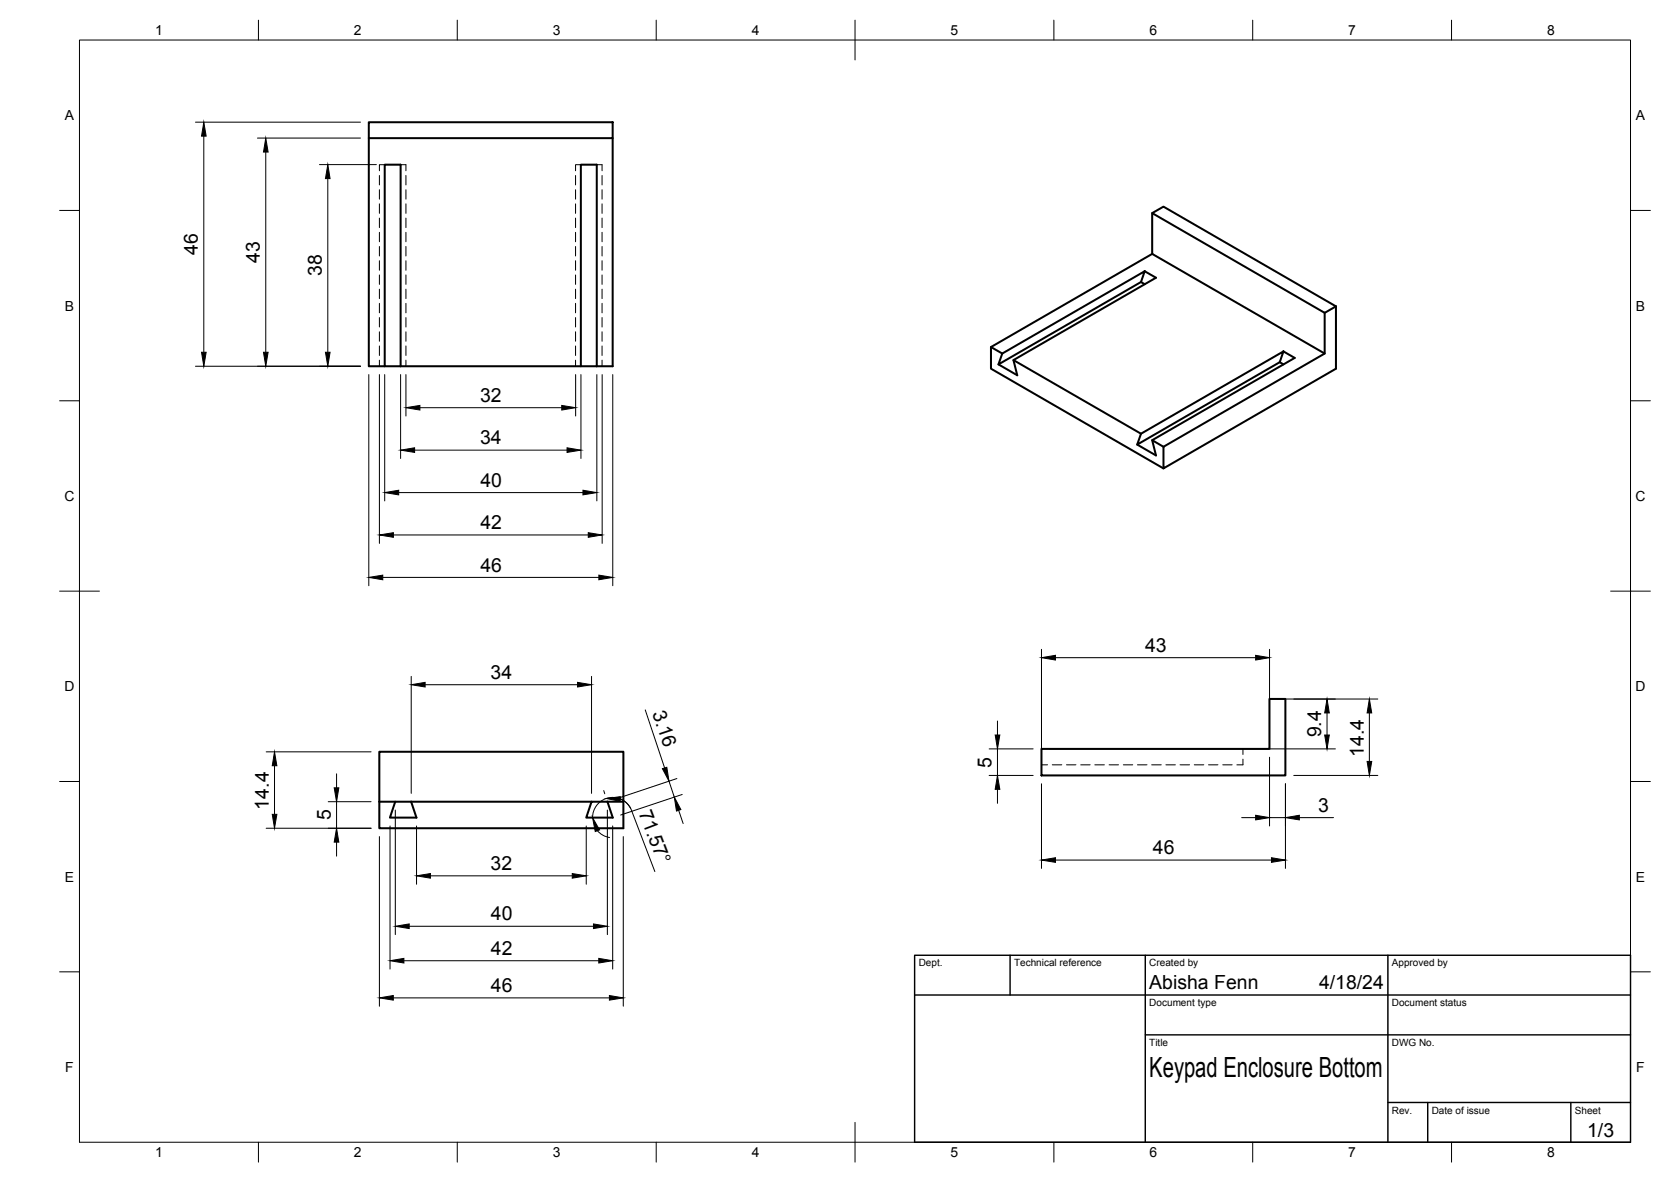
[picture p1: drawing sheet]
<svg xmlns="http://www.w3.org/2000/svg" width="420mm" height="297mm" viewBox="0 0 420 297" stroke-linecap="round" stroke-linejoin="round" font-family="sans-serif">
<!-- layer: Visible -->
<g fill="none" stroke="#000" stroke-width=".51">
<path d="M92.7 30.7h61.4v4h-61.4zM92.7 34.7v57.3h4M154.1 34.7v57.3h-4M96.7 41.4h4v50.6h-4zM146 41.4h4.1v50.6h-4.1zM289.7 53.6v10.2l43.4 25M286.9 70.9l.9 .5M287.8 68.2l2.9 1.6-35.9 20.7 1 3.8-4.7-2.7M289.7 63.8l-40.5 23.4 2.8 1.6M335.9 77l-43.4-25.1-2.8 1.7 43.4 25 2.8-1.6v15.7l-43.4 25v-5.4l40.6-23.5v-10.2M100.7 92h45.3M249.2 87.2v5.5l43.3 25"/>
<path d="M252 88.8l35.8-20.6-.9 2.7-35.8 20.7zM254.8 90.5l32.1 18.5M321.8 91l.9 .6M322.7 88.3l2.8 1.6-35.8 20.7 1 3.9-4.8-2.8M286.9 109l35.8-20.7-.9 2.7-35.9 20.7zM289.7 110.6l2.8 1.7M95.4 188.9h61.3v19.2h-61.3zM261.9 188.2h57.3v-12.6h4v19.3h-61.3zM95.4 201.5h4M99.4 201.5h4l1.3 4h-6.7zM103.4 201.5h45.3M148.7 201.5h4l1.4 4h-6.7z"/>
<path d="M152.7 201.5h4"/>
</g>
<!-- layer: Hidden -->
<g fill="none" stroke="#000" stroke-width=".25">
<path d="M95.4 44.1v2.4M95.4 47.7v2.3M95.4 51.2v2.4M95.4 54.8v2.4M95.4 58.4v2.4M96.7 41.4h-1.3v1.5M100.7 41.4h1.4v1.5M102.1 44.1v2.4M102.1 47.7v2.3M102.1 51.2v2.4M102.1 54.8v2.4M102.1 58.4v2.4"/>
<path d="M144.7 44.1v2.4M144.7 47.7v2.3M144.7 51.2v2.4M144.7 54.8v2.4M144.7 58.4v2.4M146 41.4h-1.3v1.5M150.1 41.4h1.3v1.5M151.4 44.1v2.4M151.4 47.7v2.3M151.4 51.2v2.4M151.4 54.8v2.4M151.4 58.4v2.4"/>
<path d="M95.4 61.9v2.4M95.4 65.5v2.4M95.4 69.1v2.4M95.4 72.7v2.3M95.4 76.2v2.4M95.4 79.8v2.4M102.1 61.9v2.4M102.1 65.5v2.4M102.1 69.1v2.4M102.1 72.7v2.3M102.1 76.2v2.4M102.1 79.8v2.4"/>
<path d="M144.7 61.9v2.4M144.7 65.5v2.4M144.7 69.1v2.4M144.7 72.7v2.3M144.7 76.2v2.4M144.7 79.8v2.4M151.4 61.9v2.4M151.4 65.5v2.4M151.4 69.1v2.4M151.4 72.7v2.3M151.4 76.2v2.4M151.4 79.8v2.4"/>
<path d="M95.4 83.4v2.4M95.4 86.9v2.4M95.4 90.5v1.5M102.1 83.4v2.4M102.1 86.9v2.4M102.1 90.5v1.5M144.7 83.4v2.4M144.7 86.9v2.4M144.7 90.5v1.5M151.4 83.4v2.4M151.4 86.9v2.4M151.4 90.5v1.5"/>
<path d="M261.9 192.2h1.5M264.6 192.2h2.4M268.2 192.2h2.3M271.7 192.2h2.4M275.3 192.2h2.4M278.9 192.2h2.3M282.4 192.2h2.4M286 192.2h2.4M289.6 192.2h2.4M293.2 192.2h2.3M296.7 192.2h2.4M300.3 192.2h2.4"/>
<path d="M303.9 192.2h2.3M307.4 192.2h2.4M312.5 188.2v1.4M312.5 190.8v1.4h-1.5"/>
</g>
<!-- layer: BORDER -->
<g fill="none" stroke="#000" stroke-width=".25">
<path d="M20 10.1h390v276.9h-390zM65 5.1v5M115 5.1v5M165 5.1v5M215 5.1v10M265 5.1v5M315 5.1v5M365 5.1v5M15 52.9h5M410 52.9h5M15 100.7h5M410 100.7h5"/>
<path d="M15 148.6h10M405 148.6h10M15 196.4h5M410 196.4h5M15 244.2h5M410 244.2h5M65 287v5M115 287v5M165 287v5M215 282.1v9.9M265 287v5M315 287v5"/>
<path d="M365 287v5"/>
</g>
<!-- layer: TITLEBLOCK -->
<path d="M230 240.1h180v46.9h-180zM230 250h180M254 240.1v9.9M288 240.1v46.9M349 240.1v46.9M288 260.1h122M349 277.1h61M359 277.1v9.9M395 277.1v9.9" fill="none" stroke="#000" stroke-width=".36"/>
<!-- layer: FD_Dimensions -->
<g fill="none" stroke="#000" stroke-width=".25">
<path d="M49.1 30.7h41.5M51.2 34.2v54.3M64.7 34.7h25.9M66.8 38.2v50.3M80.3 41.4h14.3M82.4 44.9v43.6M49.1 92h41.5M92.7 94.1v53.1M95.4 94.1v42.5M96.7 94.1v31.8M100.7 94.1v21.1M102.1 94.1v10.4"/>
<path d="M144.7 94.1v10.4M146.1 94.1v21.1M150.1 94.1v31.8M151.4 94.1v42.5M154.1 94.1v53.1M104.2 113.1h38.4M105.6 102.5h35.6M98.9 134.4h49M100.2 123.8h46.4M96.2 145.1h54.4M103.4 170v29.4M106.9 172.1h38.3"/>
<path d="M148.7 170v29.4M162.2 178.4l4.9 14.6M261.9 163.2v29.6M265.4 165.3h50.3M319.2 163.2v22.9M321.3 175.7h25.1M333.7 179.2v5.5M344.3 179.2v12.2M66.9 188.9h26.4M69 192.4v12.2M84.6 194.5v3.5M151.8 198.7l.3 .8"/>
<path d="M168.2 196.3l1.3 4M170.2 195.7l-15.5 5.1M171.5 199.7l-15.4 5.1M248.7 194.9h11.1M248.7 188.2h11.1M250.8 181.2v3.5M250.8 188.2v6.7M250.8 198.4v3.5M261.9 197v21.2M264 188.2h71.8M319.2 190.3v17.3M323.2 197v21.2"/>
<path d="M325.3 194.9h21.1M66.9 208.1h26.4M82.5 201.5h10.8M84.6 201.5v6.6M84.6 211.6v3.5M95.4 210.2v42.7M98.1 207.6v35.9M99.4 203.6v31.3M104.7 207.6v14.6M147.4 207.6v14.6M149 205.5a5.1 5.1 0 0 1 4.1-5 5.1 5.1 0 0 1 5.7 3.2l5.9 15.3M150.2 208.8l1.4 1.1 1.7 .6"/>
<path d="M152.7 203.6v31.3M154.1 207.6v35.9M156 200.8l1.5 .9 1.1 1.4M156.7 210.2v42.7M170.6 203.6l1.2 3.4M265.4 216.1h54.3M312.2 205.5h3.5M319.2 205.5h4M326.7 205.5h8.6M102.9 232.8h46.3M108.2 220.1h35.7M98.9 250.8h54.3"/>
<path d="M101.6 241.4h49"/>
</g>
<g fill="#000" stroke="#000" stroke-width=".25">
<path d="M51.2 30.7l.6 3.5h-1.1zM66.8 34.7l.6 3.5h-1.1zM82.4 41.4l.6 3.5h-1.2zM50.7 88.5h1.1l-.6 3.5zM66.3 88.5h1.1l-.6 3.5zM81.8 88.5h1.2l-.6 3.5zM100.7 113.1l3.5-.6v1.2zM102.1 102.5l3.5-.6v1.1zM141.2 101.9l3.5 .6-3.5 .5zM142.6 112.5l3.5 .6-3.5 .6zM95.4 134.4l3.5-.5v1.1zM96.7 123.8l3.5-.6v1.2z"/>
<path d="M146.6 123.2l3.5 .6-3.5 .6zM147.9 133.9l3.5 .5-3.5 .6zM92.7 145.1l3.5-.6v1.2zM150.6 144.5l3.5 .6-3.5 .6zM103.4 172.1l3.5-.6v1.1zM145.2 171.5l3.5 .6-3.5 .5zM261.9 165.3l3.5-.6v1.2zM315.7 164.7l3.5 .6-3.5 .6zM333.7 175.7l.5 3.5h-1.1zM344.3 175.7l.6 3.5h-1.2zM69 188.9l.6 3.5h-1.1zM84 198h1.2l-.6 3.5z"/>
<path d="M166.6 193.2l1.1-.4 .5 3.5zM250.8 194.9l.6 3.5h-1.2zM250.2 184.7h1.2l-.6 3.5zM333.1 184.7h1.1l-.5 3.5zM343.7 191.4h1.2l-.6 3.5zM68.5 204.6h1.1l-.6 3.5zM84.6 208.1l.6 3.5h-1.2zM104.7 220.1l3.5-.6v1.2zM143.9 219.5l3.5 .6-3.5 .6zM149 205.5l1.7 3.1-1 .4zM152.5 200.7l3.5-.5-.1 1.2zM169.5 200.3l1.7 3.1-1.1 .4z"/>
<path d="M261.9 216.1l3.5-.6v1.2zM315.7 204.9l3.5 .6-3.5 .5zM319.7 215.5l3.5 .6-3.5 .6zM323.2 205.5l3.5-.6v1.1zM99.4 232.8l3.5-.6v1.1zM149.2 232.2l3.5 .6-3.5 .5zM95.4 250.8l3.5-.6v1.1zM98.1 241.4l3.5-.6v1.2zM150.6 240.8l3.5 .6-3.5 .6zM153.2 250.2l3.5 .6-3.5 .5z"/>
</g>
<text font-size="7" x="289" y="270.6">Keypad Enclosure Bottom</text>
<g font-size="4.9">
<text x="49.8" y="64" transform="rotate(-90 49.8 64)">46</text>
<text x="65.4" y="66" transform="rotate(-90 65.4 66)">43</text>
<text x="81" y="69.4" transform="rotate(-90 81 69.4)">38</text>
<text x="120.7" y="101">32</text>
<text x="120.7" y="111.7">34</text>
<text x="120.8" y="122.3">40</text>
<text x="120.8" y="133">42</text>
<text x="120.8" y="143.6">46</text>
<text x="287.9" y="163.8">43</text>
<text x="123.4" y="170.6">34</text>
<text x="164" y="179.1" transform="rotate(72 164 179.1)">3.16</text>
<text x="332.2" y="185.3" transform="rotate(-90 332.2 185.3)">9.4</text>
<text x="342.9" y="190.2" transform="rotate(-90 342.9 190.2)">14.4</text>
<text x="249.3" y="192.9" transform="rotate(-90 249.3 192.9)">5</text>
<text x="67.6" y="203.4" transform="rotate(-90 67.6 203.4)">14.4</text>
<text x="83.2" y="206.2" transform="rotate(-90 83.2 206.2)">5</text>
<text x="160.6" y="204.2" transform="rotate(69 160.6 204.2)">71.57°</text>
<text x="331.4" y="204">3</text>
<text x="289.9" y="214.7">46</text>
<text x="123.4" y="218.6">32</text>
<text x="123.4" y="231.3">40</text>
<text x="123.4" y="240">42</text>
<text x="123.4" y="249.3">46</text>
<text x="289" y="248.5">Abisha Fenn</text>
<text x="331.7" y="248.5">4/18/24</text>
<text x="399.1" y="285.7">1/3</text>
</g>
<g font-size="3.5">
<text x="39" y="8.8">1</text>
<text x="89" y="8.8">2</text>
<text x="139" y="8.8">3</text>
<text x="189" y="8.8">4</text>
<text x="239" y="8.8">5</text>
<text x="289" y="8.8">6</text>
<text x="339" y="8.8">7</text>
<text x="389" y="8.8">8</text>
<text x="16.3" y="30.2">A</text>
<text x="411.3" y="30.2">A</text>
<text x="16.3" y="78">B</text>
<text x="411.3" y="78">B</text>
<text x="16.2" y="125.9">C</text>
<text x="411.2" y="125.9">C</text>
<text x="16.2" y="173.7">D</text>
<text x="411.2" y="173.7">D</text>
<text x="16.3" y="221.6">E</text>
<text x="411.3" y="221.6">E</text>
<text x="16.4" y="269.4">F</text>
<text x="411.4" y="269.4">F</text>
<text x="39" y="290.8">1</text>
<text x="89" y="290.8">2</text>
<text x="139" y="290.8">3</text>
<text x="189" y="290.8">4</text>
<text x="239" y="290.8">5</text>
<text x="289" y="290.8">6</text>
<text x="339" y="290.8">7</text>
<text x="389" y="290.8">8</text>
</g>
<g font-size="2.5">
<text x="231" y="242.9">Dept.</text>
<text x="255" y="242.9">Technical reference</text>
<text x="289" y="242.9">Created by</text>
<text x="350" y="242.9">Approved by</text>
<text x="289" y="252.8">Document type</text>
<text x="350" y="252.8">Document status</text>
<text x="289" y="262.9">Title</text>
<text x="350" y="262.9">DWG No.</text>
<text x="350" y="279.9">Rev.</text>
<text x="360" y="279.9">Date of issue</text>
<text x="396" y="279.9">Sheet</text>
</g>
</svg>
